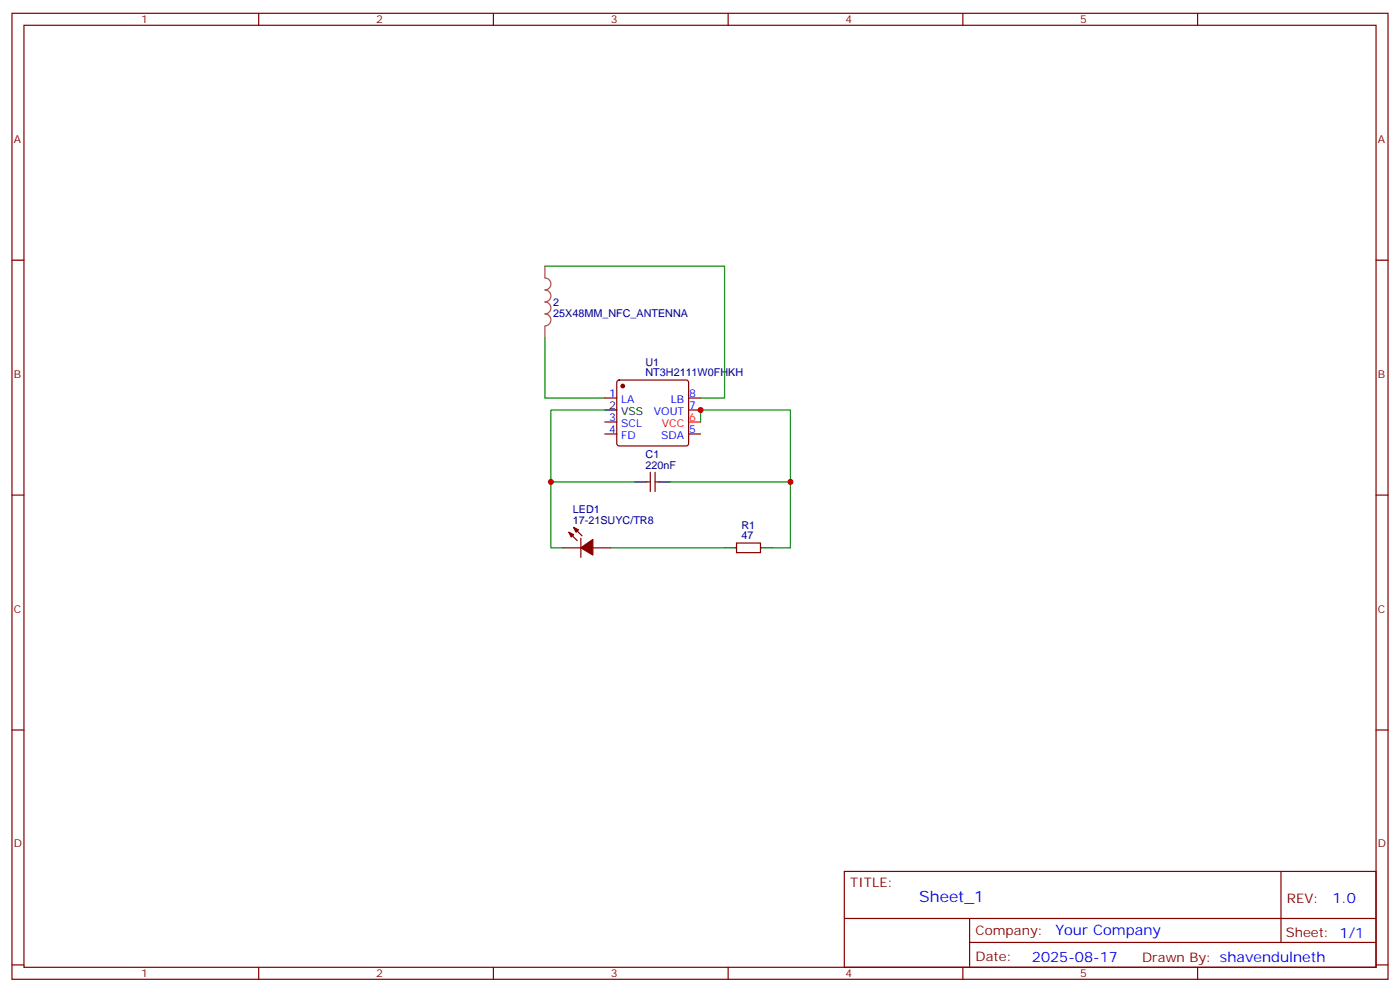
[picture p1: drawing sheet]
<svg xmlns="http://www.w3.org/2000/svg" width="412mm" height="292mm" viewBox="0 0 412 292" stroke-linecap="round" stroke-linejoin="round" font-family="sans-serif">
<g fill="none" stroke="#870000" stroke-width=".35">
<path d="M3.5 3.9h405.4v284.4h-405.4zM7.1 7.4h398.2v277.3h-398.2zM76.2 3.9v3.5M145.3 3.9v3.5M214.5 3.9v3.5M283.6 3.9v3.5M352.8 3.9v3.5M3.5 76.6h3.6M405.3 76.6h3.6M178.2 117.2h3.5M181.9 112.1l.5-.2h19.7l.5 .2 .2 .5v18l-.2 .5-.5 .2h-19.7l-.5-.3-.2-.4v-18zM202.8 117.2h3.6"/>
<path d="M178.2 127.7h3.5M178.2 124.2h3.5M191.6 139v5.7M193 139v5.7M202.8 120.7h3.6M202.8 127.7h3.6M3.5 145.7h3.6M167.6 156.7l2.4 2.4M169 155.3l2.4 2.4M171.1 158.4v5.7M190.5 141.9h1.1M193 141.9h1"/>
<path d="M217 159.8h7v2.9h-7zM405.3 145.7h3.6M165.8 161.3h5.3M174.6 161.3h5.3M3.5 214.9h3.6M405.3 214.9h3.6M248.7 256.5h156.6v28.2h-156.6zM377.3 256.5v20.9M248.7 270.4h156.5M285.6 277.4h119.6M285.6 270.4v14.1M3.5 284h3.6"/>
<path d="M76.2 284.7v3.6M145.3 284.7v3.6M214.5 284.7v3.6M283.6 284.7v3.6M352.8 284.7v3.6M405.3 284h3.6"/>
</g>
<path d="M160.5 78.4h52.9v38.8h-7M160.5 99.5v17.7h17.7M178.2 120.7h-15.9v40.6h3.5M206.4 124.2v-3.5h26.4v40.6h-5.3M162.3 141.9h24.7M197.6 141.9h35.2M179.9 161.3h33.5" fill="none" stroke="#008700" stroke-width=".35"/>
<path d="M178.2 120.7h3.5M187 141.9h3.5M194 141.9h3.6M213.4 161.3h3.6M224 161.3h3.5" fill="none" stroke="#000" stroke-width=".35"/>
<g fill="#870000" stroke="#870000" stroke-width=".35">
<path d="M167.6 156.7l1.4 .7-.7 .7z"/>
<path d="M169 155.3l1.4 .7-.7 .7z"/>
<path d="M171.1 161.3l3.5-2.5v4.6z"/>
<circle cx="183.4" cy="113.6" r=".53"/>
</g>
<path d="M202.8 124.2h3.6" fill="none" stroke="#f00" stroke-width=".35"/>
<path d="M160.5 78.4v3.4a1.76 1.76 0 0 1 1.8 1.8 1.76 1.76 0 0 1-1.8 1.8 1.76 1.76 0 0 1 1.8 1.7 1.76 1.76 0 0 1-1.8 1.8 1.76 1.76 0 0 1 1.8 1.7 1.76 1.76 0 0 1-1.8 1.8 1.76 1.76 0 0 1 1.8 1.8 1.76 1.76 0 0 1-1.8 1.7M160.5 96v3.5" fill="none" stroke="#a64a4a" stroke-width=".35"/>
<g fill="#c00">
<circle cx="232.8" cy="141.9" r=".88"/>
<circle cx="162.3" cy="141.9" r=".88"/>
<circle cx="206.4" cy="120.7" r=".88"/>
</g>
<text font-size="4.6" fill="#00f" x="270.8" y="265.5">Sheet_1</text>
<g font-size="4.2" fill="#00f">
<text x="392.5" y="265.8">1.0</text>
<text x="310.9" y="275.3">Your Company</text>
<text x="304" y="283.1">2025-08-17</text>
</g>
<g font-size="3.9" fill="#800">
<text x="250.5" y="261.1">TITLE:</text>
<text x="379.1" y="265.8">REV:</text>
<text x="287.4" y="275.3">Company:</text>
<text x="378.7" y="275.9">Sheet: 1/1</text>
<text x="287.4" y="283">Date:</text>
<text x="336.4" y="283.1">Drawn By: shavendulneth</text>
</g>
<g font-size="3.2" fill="#800">
<text x="41.6" y="6.9">1</text>
<text x="110.8" y="6.9">2</text>
<text x="179.9" y="6.9">3</text>
<text x="249.1" y="6.9">4</text>
<text x="318.2" y="6.9">5</text>
<text x="4.1" y="42">A</text>
<text x="405.9" y="42">A</text>
<text x="4.1" y="111.2">B</text>
<text x="405.9" y="111.2">B</text>
<text x="4.1" y="180.3">C</text>
<text x="405.9" y="180.3">C</text>
<text x="4.1" y="249.4">D</text>
<text x="405.9" y="249.4">D</text>
<text x="41.6" y="287.7">1</text>
<text x="110.8" y="287.7">2</text>
<text x="179.9" y="287.7">3</text>
<text x="249.1" y="287.7">4</text>
<text x="318.2" y="287.7">5</text>
</g>
<g font-size="3.2" fill="#000080">
<text x="163" y="93.3">25X48MM_NFC_ANTENNA</text>
<text x="163" y="90.1">2</text>
<text x="190.2" y="107.6">U1</text>
<text x="190.2" y="110.8">NT3H2111W0FHKH</text>
<text x="190.2" y="138">220nF</text>
<text x="190.2" y="134.9">C1</text>
<text x="168.7" y="154.2">17-21SUYC/TR8</text>
<text x="168.7" y="151.1">LED1</text>
<text x="218.4" y="155.7">R1</text>
<text x="218.4" y="158.8">47</text>
</g>
<g font-size="3.2" fill="#00f">
<text x="179.5" y="116.8">1</text>
<text x="183" y="118.6">LA</text>
<text x="197.6" y="118.6">LB</text>
<text x="203" y="116.8">8</text>
<text x="179.5" y="123.9">3</text>
<text x="183" y="125.6">SCL</text>
<text x="192.6" y="122.1">VOUT</text>
<text x="203" y="120.3">7</text>
<text x="179.5" y="127.4">4</text>
<text x="183" y="129.2">FD</text>
<text x="194.8" y="129.2">SDA</text>
<text x="203" y="127.4">5</text>
</g>
<g font-size="3.2">
<text x="179.5" y="120.3">2</text>
<text x="183" y="122.1">VSS</text>
</g>
<g font-size="3.2" fill="#f00">
<text x="194.9" y="125.6">VCC</text>
<text x="203" y="123.9">6</text>
</g>
</svg>
